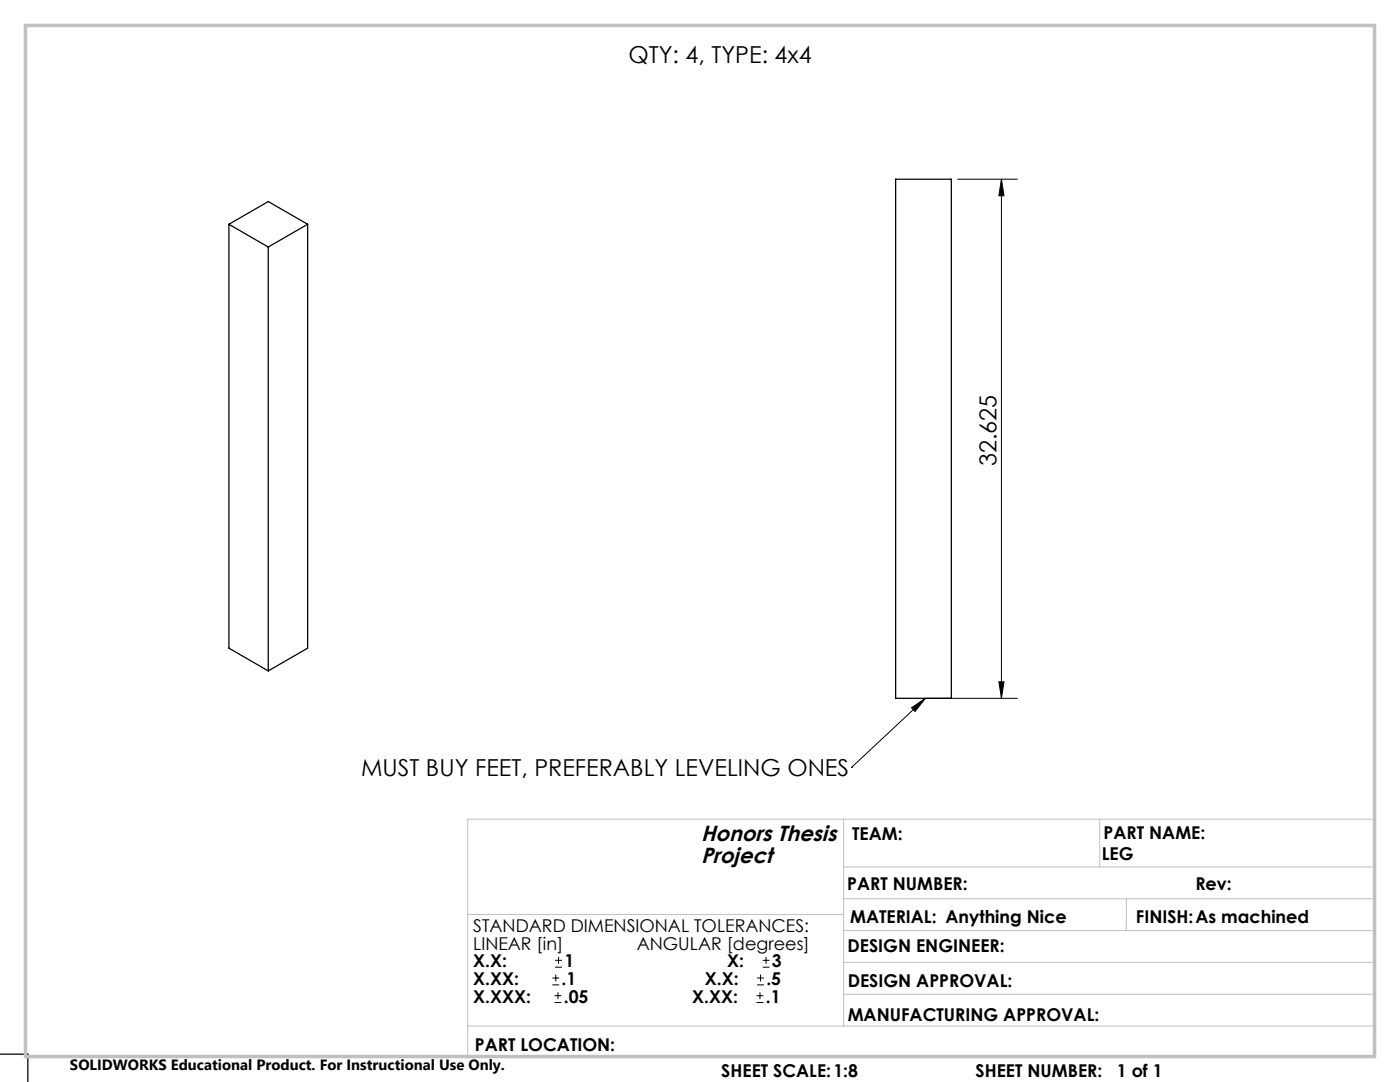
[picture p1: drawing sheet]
<svg xmlns="http://www.w3.org/2000/svg" width="279mm" height="216mm" viewBox="0 0 279 216" stroke-linecap="round" stroke-linejoin="round" font-family="sans-serif">
<path d="M178.7 35.8h11.2v103.5h-11.2zM45.7 44.8l7.8-4.6 7.9 4.6M45.7 44.8l7.8 4.5M45.7 44.8v84.5l7.8 4.6M53.5 49.3v84.6M61.4 44.8v84.5l-7.9 4.6M61.4 44.8l-7.9 4.5M0 210.3h5.6v5.6" fill="none" stroke="#000" stroke-width=".25"/>
<g fill="none" stroke="#000" stroke-width=".2">
<path d="M191.1 35.8h11.9M199.9 35.8l.5 3.3h-1.1zM199.9 35.8v103.5M184.7 139.3l-14.8 13.8M184.8 139.3h18.2M199.3 136h1.1l-.5 3.3zM169.9 153.1h.1M181.9 141.2l2.8-1.9-2.1 2.7zM110.2 196.5h1.4M110.2 195.2h1.4M110.7 198.7h1.3M110.8 193h1.4"/>
<path d="M110.8 191.6h1.4M110.9 194.5v1.3M111.4 198v1.4M111.5 190.9v1.4M151 198.7h1.3M151.1 196.5h1.4M151.1 195.2h1.4M151.7 198v1.4M151.8 194.5v1.3M152.2 193h1.4M152.2 191.6h1.4M152.9 190.9v1.4"/>
<path d="M110.7 200h1.3M151 200h1.3"/>
</g>
<path d="M168.4 179.3h105.9M168.4 163.5v41.2M168.4 173h105.9M219.5 163.5v9.5M224.8 179.3v6.4M274.3 163.5h-180.9v47.6M93.4 182.5h75M168.4 185.7h105.9M168.4 192h105.9M168.4 198.4h105.9M93.4 204.7h180.9" fill="none" stroke="#c0c0c0" stroke-width=".2"/>
<path d="M5.1 5.1h269.2v205.7h-269.2z" fill="none" stroke="#c0c0c0" stroke-width=".7"/>
<g fill="#000">
<path d="M181.9 141.2l2.8-1.9-2.1 2.7z"/>
<path d="M199.9 35.8l.5 3.3h-1.1zM199.3 136h1.1l-.5 3.3z"/>
</g>
<g font-size="4.7">
<text x="125.4" y="12.5">QTY: 4, TYPE: 4x4</text>
<text x="198.8" y="93" transform="rotate(-90 198.8 93)">32.625</text>
<text x="72.1" y="154.9">MUST BUY FEET, PREFERABLY LEVELING ONES</text>
</g>
<g font-size="4.4">
<text x="139.9" y="167.9">Honors Thesis</text>
<text x="139.9" y="172.1">Project</text>
</g>
<g font-size="3.5">
<text x="170.1" y="167.6">TEAM:</text>
<text x="220.3" y="167.3">PART NAME:</text>
<text x="219.9" y="171.6">LEG</text>
<text x="169.1" y="177.6">PART NUMBER:</text>
<text x="238.6" y="177.6">Rev:</text>
<text x="94.4" y="185.9">STANDARD DIMENSIONAL TOLERANCES:</text>
<text x="169.7" y="184.2">MATERIAL: Anything Nice</text>
<text x="226.7" y="184.2">FINISH:As machined</text>
<text x="94.4" y="189.5">LINEAR [in]</text>
<text x="127.1" y="189.5">ANGULAR [degrees]</text>
<text x="169.1" y="190">DESIGN ENGINEER:</text>
<text x="94.4" y="196.5">X.XX:</text>
<text x="94.4" y="193">X.X:</text>
<text x="112.1" y="196.5">.1</text>
<text x="112.6" y="193">1</text>
<text x="140.7" y="196.5">X.X:</text>
<text x="145.1" y="193">X:</text>
<text x="152.9" y="196.5">.5</text>
<text x="154" y="193">3</text>
<text x="169.2" y="197">DESIGN APPROVAL:</text>
<text x="94.4" y="200.1">X.XXX:</text>
<text x="112.5" y="200.1">.05</text>
<text x="138.1" y="200.1">X.XX:</text>
<text x="152.8" y="200.1">.1</text>
<text x="169.2" y="203.7">MANUFACTURING APPROVAL:</text>
<text x="94.8" y="209.6">PART LOCATION:</text>
<text x="144" y="215">SHEET SCALE:1:8</text>
<text x="194.7" y="215">SHEET NUMBER:</text>
<text x="222.9" y="215">1 of 1</text>
</g>
<text font-size="3" x="14" y="213.5">SOLIDWORKS Educational Product. For Instructional Use Only.</text>
</svg>
